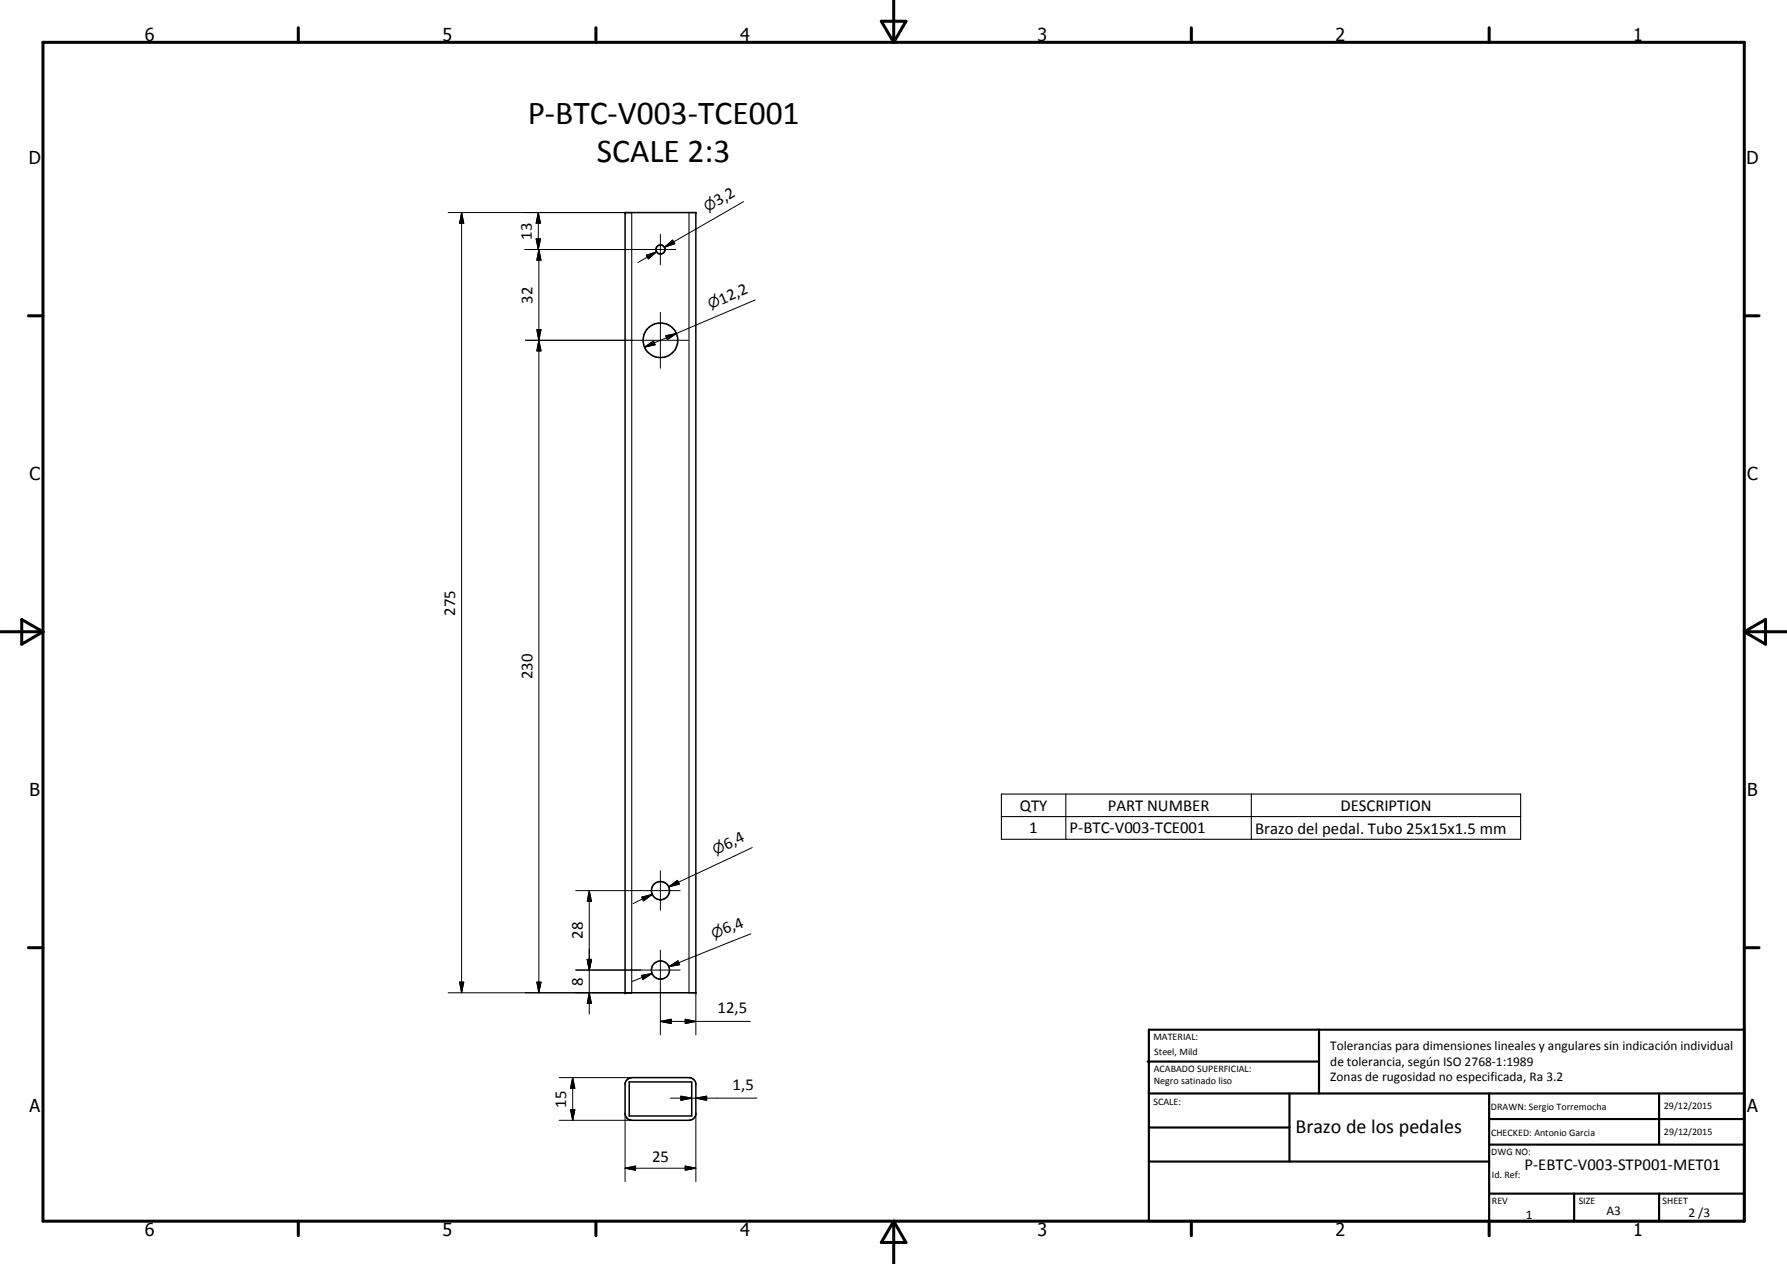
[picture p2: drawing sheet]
<svg xmlns="http://www.w3.org/2000/svg" width="420mm" height="297mm" viewBox="0 0 420 297" stroke-linecap="round" stroke-linejoin="round" font-family="sans-serif">
<g fill="none" stroke="#000" stroke-width=".35">
<path d="M147 50h16.6v183.3h-16.6zM147.5 253.6l1-.4h13.5l.8 .3 .6 .5 .2 .6v7.3l-.2 .6a1.48 1.48 0 0 1-1.4 .8h-13.5a1.61 1.61 0 0 1-1.5-1.4v-7.3zM147.9 254.3h14.7v8h-14.7z"/>
<circle cx="155.3" cy="58.6" r="1.06"/>
<circle cx="155.3" cy="80" r="4.1"/>
<circle cx="155.3" cy="209.3" r="2.14"/>
<circle cx="155.3" cy="228" r="2.14"/>
</g>
<g fill="#000">
<circle cx="147" cy="50" r=".18"/>
<circle cx="163.6" cy="50" r=".18"/>
<circle cx="147" cy="233.3" r=".18"/>
<circle cx="163.6" cy="233.3" r=".18"/>
</g>
<path d="M148.5 50v183.3M162 50v183.3M235.4 186.6h122.1v10.6h-122.1zM235.4 191.9h122.1M250.6 186.6v10.6M294.2 186.6v10.6" fill="none" stroke="#000" stroke-width=".25"/>
<g fill="none" stroke="#000" stroke-width=".71">
<path d="M10.1 9.9h400v277.1h-400zM70.1 6.5v3.4M140.1 6.5v3.4M207.2 5h5.8l-2.9 4.9zM210.1 0v9.9M280.1 6.5v3.4M350.1 6.5v3.4M6.7 74.2h3.4M410.1 74.2h3.5M.1 148.5h10M5.1 145.6l5 2.9-5 2.9zM410.1 148.5h10"/>
<path d="M410.1 148.5l5-2.9v5.8zM6.7 222.7h3.4M410.1 222.7h3.5M70.1 287v3.4M140.1 287v3.4M210.1 287v10M210.1 287l2.9 5h-5.8zM280.1 287v3.4M350.1 287v3.4"/>
</g>
<g fill="none" stroke="#000" stroke-width=".51">
<path d="M269.8 249.5h40.3M270.1 242h140v45h-140zM270.1 257h140M303.2 257v16M310.1 242v15M350.1 257v30M390.1 257v12M270.1 265h33.1M270.1 273h80M350.1 269h60M350.1 263h60M350.1 280.5h60"/>
<path d="M370.1 280.5v6.5M390.1 280.5v6.5"/>
</g>
<g fill="none" stroke="#000" stroke-width=".24">
<path d="M105.4 50h43.1M108.5 50l.5 2.5h-.9zM108.5 50v183.3M123.4 58.6h35.5M126.1 56.1h1l-.5 2.5zM126.6 50l.5 2.5h-1zM126.6 50v8.6M126.7 58.6l.5 2.5h-1zM126.7 58.6v174.7M152 60l2.4-.8-2 1.6zM154.4 59.2l-4.4 2.5M155.3 55.1v7.1"/>
<path d="M156.2 58.1l1.9-1.7 .6 .9zM158.4 56.9l-2.2 1.2M174.8 47.4l-18.6 10.7M123.5 80h38.4M126.2 77.5h1l-.5 2.5zM126.7 80l.5 2.5h-1zM155.3 73.4v13.1M156.5 78.9l2.5-.5-2.1 1.4zM159 78.4l-7.5 3.2M177.6 70.5l-18.6 7.9M151.5 81.6l2.2-1.5 .3 .9zM176.9 199.2l-19.7 9.2"/>
<path d="M135.4 209.3h24.5M138.5 209.3l.6 2.5h-1zM138.5 209.3v29M150.9 210.8l2.5-.6-2.1 1.5zM153.4 210.2l-4.6 2.1M155.3 204.6v9.3M157.2 208.4l2.1-1.5 .4 .9zM159.5 207.3l-2.3 1.1M176.5 219.5l-19.2 7.7M105.4 233.3h43.1M108.1 230.8h.9l-.5 2.5zM126.2 230.8h1l-.5 2.5z"/>
<path d="M135.4 228h24.5M138.1 225.5h1l-.6 2.5zM138.5 233.3l.6 2.5h-1zM150.8 229.2l2.5-.4-2.1 1.4zM153.3 228.8l-4.6 1.8M155.3 223.3v19.9M157.3 227.2l2.1-1.4 .4 .9zM161.1 239.5l2.5 .5-2.5 .5zM163.6 233.3v9.9M131.5 253.2h17M134.7 253.2l.5 2.6h-1.1zM134.7 253.2v10.1"/>
<path d="M155.3 240l2.5-.5v1zM155.3 240h21.1M157.6 258.1h20.4M160.1 257.6l2.5 .5-2.5 .5zM163.6 258.1l2.5-.5v1zM131.5 263.3h17M134.1 260.8h1.1l-.5 2.5zM147 274.5l2.4-.5v1zM147 274.5h16.6M147 261.7v16M161.1 274l2.5 .5-2.5 .5zM163.6 261.7v16"/>
</g>
<g fill="#000">
<path d="M108.5 50l.5 2.5h-.9zM126.1 56.1h1l-.5 2.5zM126.6 50l.5 2.5h-1zM156.2 58.1l1.9-1.7 .6 .9zM126.2 77.5h1l-.5 2.5zM126.7 58.6l.5 2.5h-1zM152 60l2.4-.8-2 1.6zM156.5 78.9l2.5-.5-2.1 1.4zM126.7 80l.5 2.5h-1zM151.5 81.6l2.2-1.5 .3 .9zM138.5 209.3l.6 2.5h-1zM150.9 210.8l2.5-.6-2.1 1.5z"/>
<path d="M157.2 208.4l2.1-1.5 .4 .9zM108.1 230.8h.9l-.5 2.5zM126.2 230.8h1l-.5 2.5zM138.1 225.5h1l-.6 2.5zM138.5 233.3l.6 2.5h-1zM150.8 229.2l2.5-.4-2.1 1.4zM155.3 240l2.5-.5v1zM157.3 227.2l2.1-1.4 .4 .9zM134.7 253.2l.5 2.6h-1.1zM160.1 257.6l2.5 .5-2.5 .5zM161.1 239.5l2.5 .5-2.5 .5zM163.6 258.1l2.5-.5v1z"/>
<path d="M134.1 260.8h1.1l-.5 2.5zM147 274.5l2.4-.5v1zM161.1 274l2.5 .5-2.5 .5z"/>
</g>
<g font-size="7.9">
<text x="124.1" y="29.1">P-BTC-V003-TCE001</text>
<text x="140.3" y="38.1">SCALE 2:3</text>
</g>
<text font-size="4.7" x="304.6" y="266.2">Brazo de los pedales</text>
<g font-size="4.2">
<text x="34" y="9.6">6</text>
<text x="104" y="9.6">5</text>
<text x="174" y="9.6">4</text>
<text x="244" y="9.6">3</text>
<text x="314" y="9.6">2</text>
<text x="384" y="9.6">1</text>
<text x="6.8" y="38.7">D</text>
<text x="410.6" y="38.7">D</text>
<text x="7" y="112.9">C</text>
<text x="410.8" y="112.9">C</text>
<text x="7" y="187.1">B</text>
<text x="410.8" y="187.1">B</text>
<text x="7" y="261.4">A</text>
<text x="410.8" y="261.4">A</text>
<text x="34" y="290.4">6</text>
<text x="104" y="290.4">5</text>
<text x="174" y="290.4">4</text>
<text x="244" y="290.4">3</text>
<text x="314" y="290.4">2</text>
<text x="384" y="290.4">1</text>
</g>
<g font-size="3.9">
<text x="168.8" y="48.4" transform="rotate(-30 168.8 48.4)">3,2</text>
<text x="125" y="56.3" transform="rotate(-90 125 56.3)">13</text>
<text x="125.2" y="71.3" transform="rotate(-90 125.2 71.3)">32</text>
<text x="169.6" y="71.6" transform="rotate(-23 169.6 71.6)">12,2</text>
<text x="107" y="144.7" transform="rotate(-90 107 144.7)">275</text>
<text x="125.2" y="159.6" transform="rotate(-90 125.2 159.6)">230</text>
<text x="239.8" y="190.5">QTY</text>
<text x="260.5" y="190.5">PART NUMBER</text>
<text x="315.2" y="190.5">DESCRIPTION</text>
<text x="242" y="195.8">1</text>
<text x="251.5" y="195.8">P-BTC-V003-TCE001</text>
<text x="295.1" y="195.9">Brazo del pedal. Tubo 25x15x1.5 mm</text>
<text x="170.8" y="199.7" transform="rotate(-25 170.8 199.7)">6,4</text>
<text x="137" y="220.6" transform="rotate(-90 137 220.6)">28</text>
<text x="170.4" y="219.6" transform="rotate(-22 170.4 219.6)">6,4</text>
<text x="137" y="231.6" transform="rotate(-90 137 231.6)">8</text>
<text x="168.7" y="238">12,5</text>
<text x="172.2" y="256">1,5</text>
<text x="133.1" y="260.3" transform="rotate(-90 133.1 260.3)">15</text>
<text x="153.3" y="273">25</text>
<text x="358.5" y="275">P-EBTC-V003-STP001-MET01</text>
</g>
<g font-size="3.3">
<text x="166.4" y="49.8" transform="rotate(-30 166.4 49.8)">⌀</text>
<text x="167.1" y="72.7" transform="rotate(-23 167.1 72.7)">⌀</text>
<text x="168.3" y="200.9" transform="rotate(-25 168.3 200.9)">⌀</text>
<text x="167.8" y="220.6" transform="rotate(-22 167.8 220.6)">⌀</text>
</g>
<g font-size="3.1">
<text x="312.7" y="246.8">Tolerancias para dimensiones lineales y angulares sin indicación individual</text>
<text x="312.7" y="250.4">de tolerancia, según ISO 2768-1:1989</text>
<text x="312.7" y="254">Zonas de rugosidad no especificada, Ra 3.2</text>
<text x="358.7" y="286.5">1</text>
<text x="377.7" y="285.6">A3</text>
<text x="397" y="285.9">2 /3</text>
</g>
<g font-size="2.4">
<text x="271.2" y="244.4">MATERIAL:</text>
<text x="271.3" y="252">ACABADO SUPERFICIAL:</text>
<text x="271.4" y="247.9">Steel, Mild</text>
<text x="271.3" y="254.6">Negro satinado liso</text>
<text x="271.2" y="259.7">SCALE:</text>
<text x="350.6" y="260.8">DRAWN: Sergio Torremocha</text>
<text x="391.2" y="260.6">29/12/2015</text>
<text x="350.6" y="267">CHECKED: Antonio Garcia</text>
<text x="391.2" y="266.7">29/12/2015</text>
<text x="350.6" y="271.4">DWG NO:</text>
<text x="350.8" y="276.9">Id. Ref:</text>
<text x="350.8" y="282.8">REV</text>
<text x="371.2" y="282.9">SIZE</text>
<text x="390.9" y="282.9">SHEET</text>
</g>
</svg>
